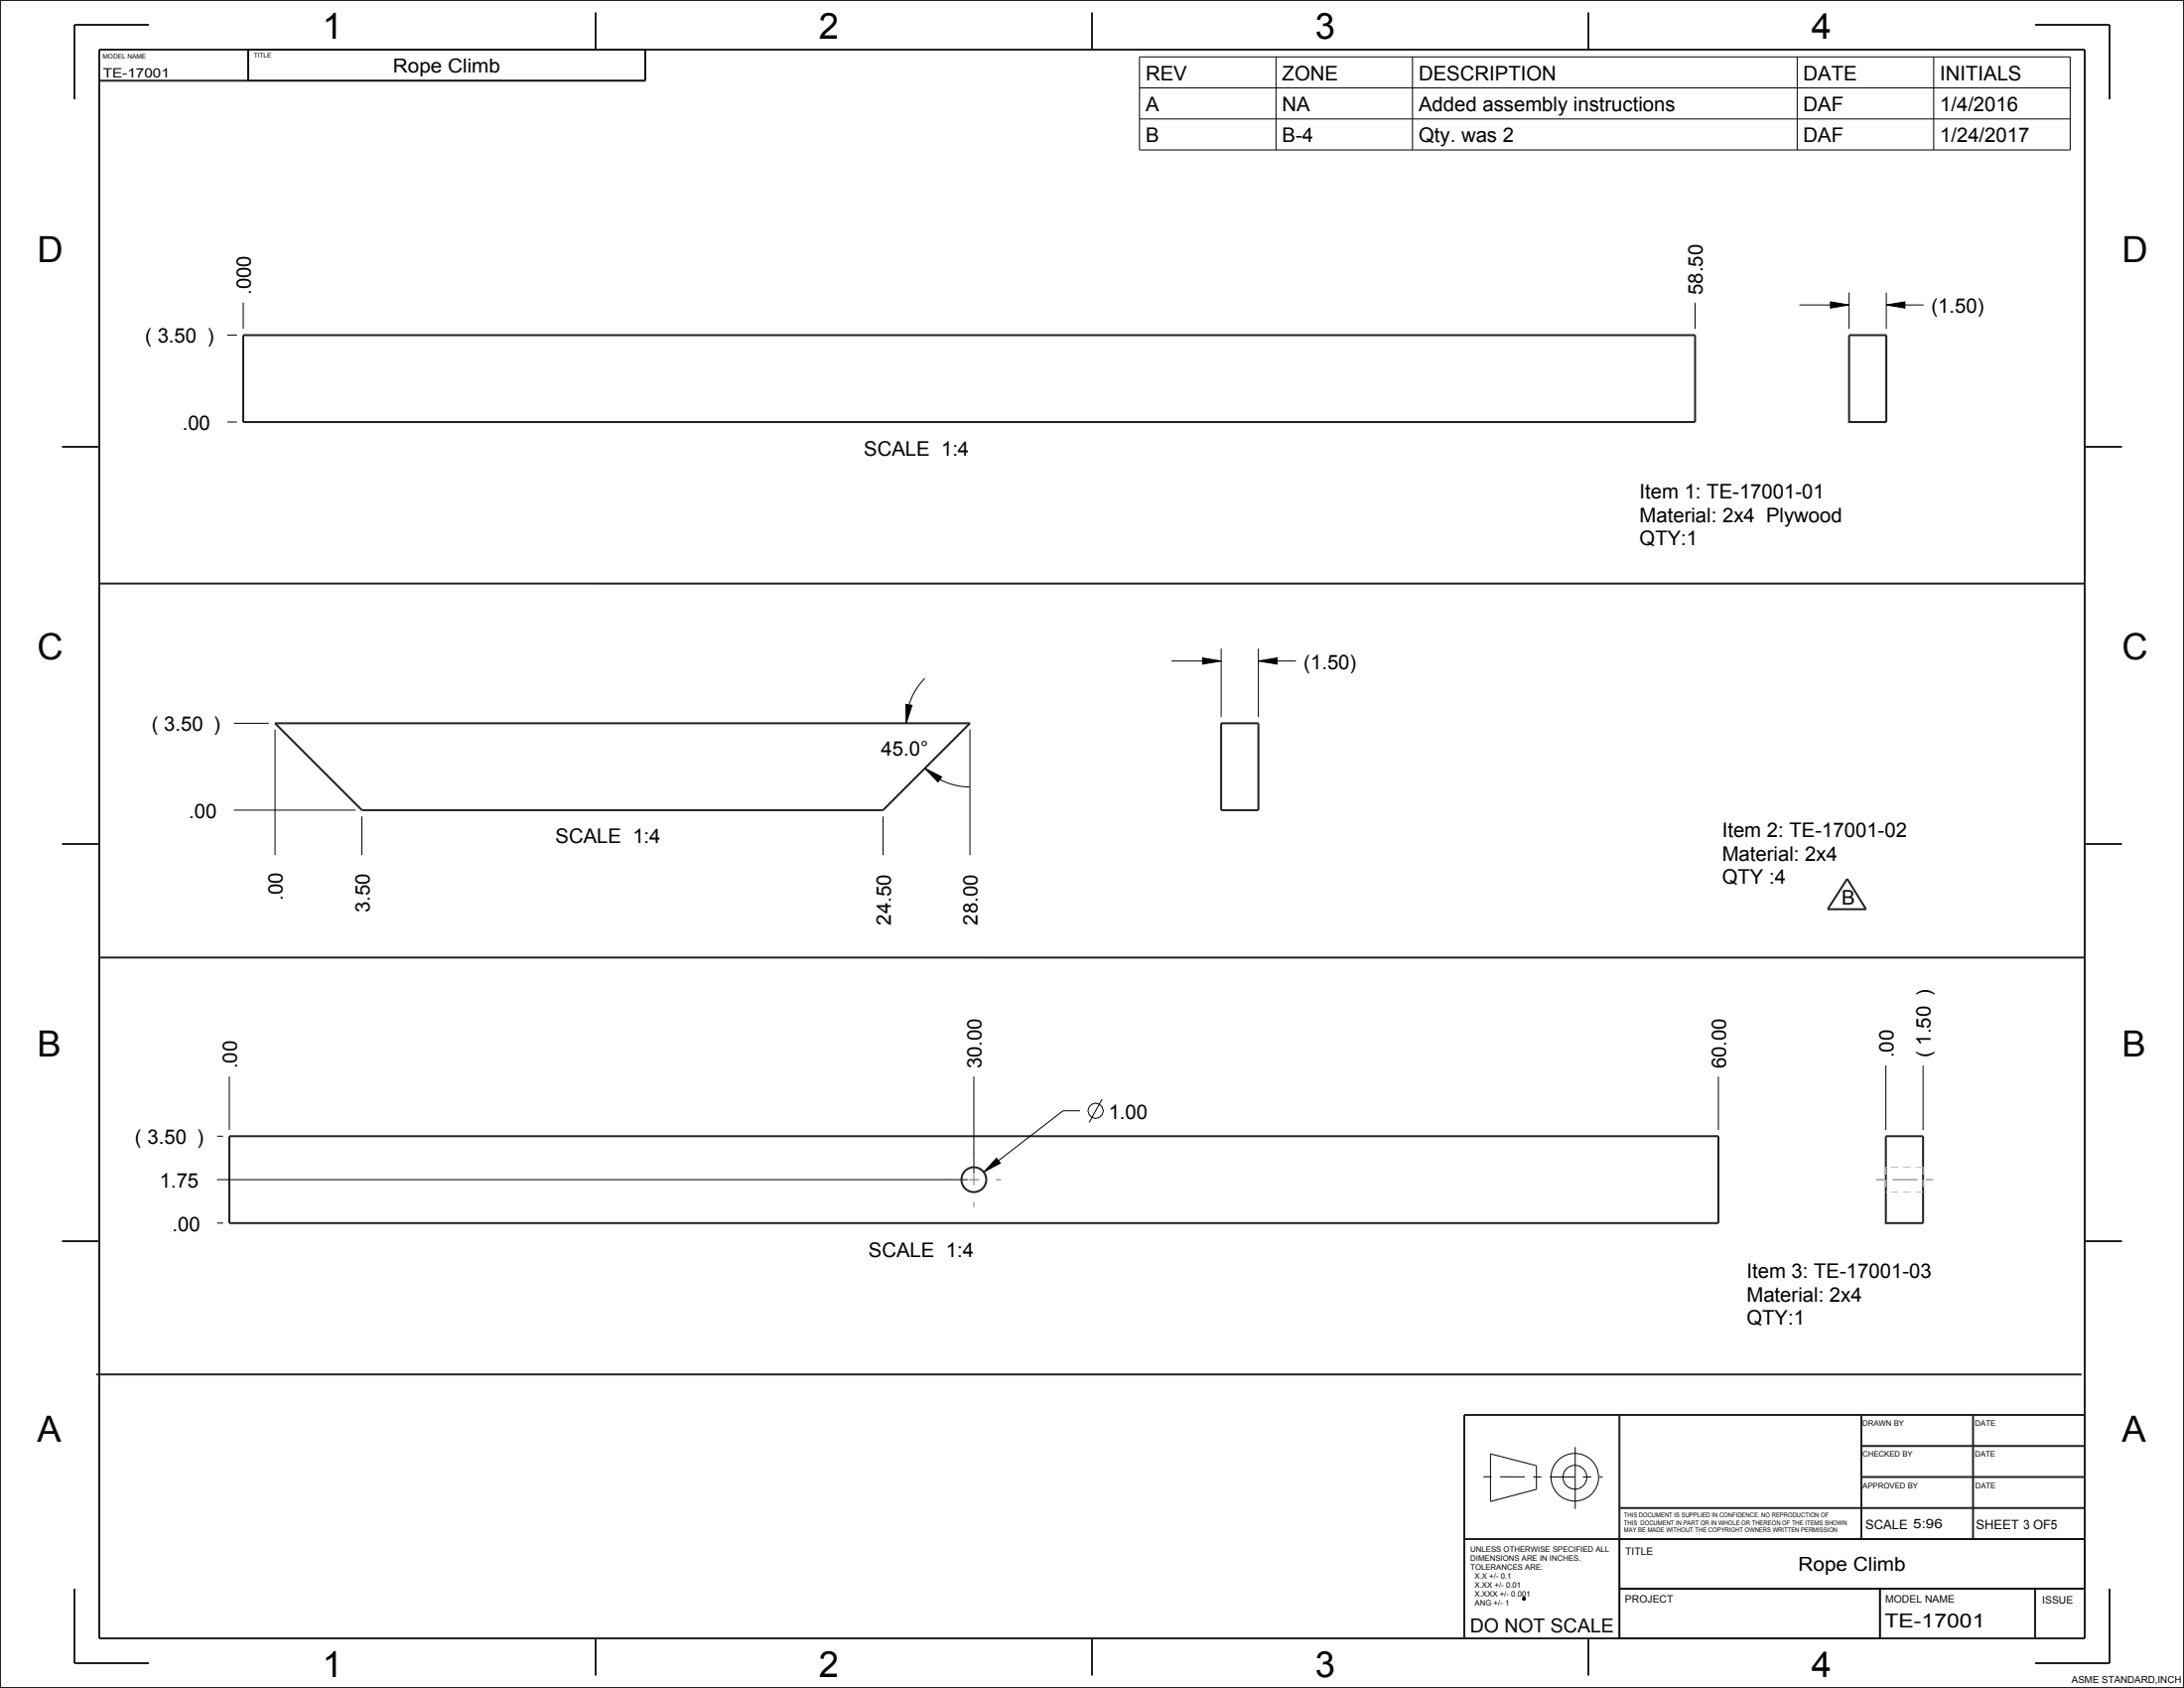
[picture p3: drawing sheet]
<svg xmlns="http://www.w3.org/2000/svg" width="559mm" height="432mm" viewBox="0 0 559 432" stroke-linecap="round" stroke-linejoin="round" font-family="sans-serif">
<path d="M389.8 408.7l.4 .1-.2 .4-.4-.1z" fill="none" stroke="#060606" stroke-width=".51"/>
<path d="M468.3 77.2l4.8 .8-4.8 .8zM482.6 78l4.8-.8v1.6zM307.7 168.3l4.8 .8-4.8 .8zM322 169.1l4.7-.8v1.6zM231.8 180.2l1.6 .2-1.5 4.6zM236.6 196.5l4.3 2.2-.9 1.3zM255 296.3l.9 1.2-4.2 2.3z" fill="#000"/>
<g fill="none" stroke="#000" stroke-width=".25">
<path d="M63.5 12.7h101.6v7.9h-101.6zM291.6 14.6h238.1v23.8h-238.1zM326.5 14.6v23.8M361.4 14.6v23.8M459.8 14.6v23.8M494.8 14.6v23.8M291.6 22.5h238.1M291.6 30.4h238.1M62.2 77.4v6.7M433.7 77.4v6.7M460.4 78h12.7M468.3 77.2l4.8 .8-4.8 .8z"/>
<path d="M473.1 74.8v9.3M482.6 78l4.8-.8v1.6zM482.6 74.8v9.3M482.6 78h9.6M58.2 85.7h2.4M58.2 108h2.4M236.6 173.6a16.3 16.3 0 0 0-4.7 11.4M299.8 169.1h12.7M307.7 168.3l4.8 .8-4.8 .8zM312.5 165.9v17.5M322 169.1l4.7-.8v1.6zM322 165.9v17.5"/>
<path d="M322 169.1h9.6M59.8 185h9M70.4 186.6v32.2M231.8 180.2l1.6 .2-1.5 4.6zM236.6 196.5l4.3 2.2-.9 1.3zM236.6 196.5a16.3 16.3 0 0 0 11.5 4.8M248.2 186.6v32.2M59.8 207.2h31.2M92.6 208.8v10M225.9 208.8v10M58.7 275.4v13.7M249.2 275.4v24.8"/>
<path d="M439.7 275.4v13.7M482.5 272.5v16.6M492 272.5v16.6M55.6 290.7h1.5M255 296.3l.9 1.2-4.2 2.3zM276.4 284.1h-4.4l-20.3 15.7M282 281.2l-3.3 5.9M55.5 301.8h192.1M55.6 312.9h1.5M381.4 371.9l11.7 3v6.1l-11.7 3.1zM403 370.2v15.8M414.3 393.7h119.1v12.7h-119.1z"/>
<path d="M414.3 406.4h66.7v12.7h-66.7z"/>
<circle cx="280.3" cy="284.1" r="1.95"/>
<circle cx="402.9" cy="377.9" r="6.1"/>
<circle cx="403" cy="377.9" r="3"/>
</g>
<path d="M379.5 377.8h30.6" fill="none" stroke="#000" stroke-width=".25" stroke-dasharray="2.1 2.1 6.4 2.1" stroke-linecap="butt"/>
<g fill="none" stroke="#222" stroke-width=".51">
<path d="M0 0h558.8v431.8h-558.8zM25.4 12.7h508v406.4h-508zM38.1 6.3h-19.1v19.1M63.5 12.7v7.9M152.4 3.2v9.5M165.1 12.7v7.9h-139.7M279.4 3.2v9.5M406.4 3.2v9.5M520.7 6.3h19.1v19.1M62.2 85.7h371.5v22.3h-371.5zM473.1 85.7h9.5v22.3h-9.5zM15.9 114.3h9.5"/>
<path d="M533.4 114.3h9.5M25.5 149.3h507.9M70.4 185h177.8l-22.3 22.2h-133.3zM312.5 185h9.5v22.2h-9.5zM15.9 215.9h9.5M533.4 215.9h9.5M472.6 224.8l4.8 7.8h-9.8zM25.5 244.9l507.9 .1M58.7 290.7h381v22.2h-381zM482.5 290.7h9.5v22.2h-9.5zM15.9 317.5h9.5M533.4 317.5h9.5"/>
<path d="M24.6 351.6h508M414.3 361.9v57.2M476.3 377.8h57.1M476.3 369.9h57.1M476.3 361.9v31.8M504.8 361.9v31.8M533.4 361.9h-158.7v57.2M374.7 393.7h158.7M414.3 385.8h119.1M19 406.4v19h19.1M152.4 419.1v9.5M279.4 419.1v9.5"/>
<path d="M406.4 419.1v9.5M414.3 406.4h119.1M481 406.4v12.7M520.7 406.4v12.7M539.8 406.4v19h-19.1"/>
</g>
<!-- layer: 02___PRT_ALL_AXES -->
<path d="M249.2 294.8v1.2M242.2 301.8h1.3M249.2 308.7v-1.2M256.2 301.8h-1.3M480 301.8h14.6" fill="none" stroke="#707070" stroke-width=".25" stroke-dasharray="2.1 2.1 6.4 2.1" stroke-linecap="butt"/>
<path d="M247.8 301.8h2.8M249.2 300.4v2.8" fill="none" stroke="#707070" stroke-width=".25"/>
<path d="M482.5 298.6h.1M482.5 298.6v1.9M483.8 298.6h1.9M487 298.6h1.9M490.1 298.6h1.9v1.9M482.5 304.9h.1M482.5 301.8v1.9M483.8 304.9h1.9M487 304.9h1.9M490.1 304.9h1.9M492 301.8v1.9" fill="none" stroke="#c3c3c3" stroke-width=".25"/>
<circle cx="249.2" cy="301.8" r="3.2" fill="none" stroke="#222" stroke-width=".51"/>
<g font-size="9.2">
<text x="82.5" y="9.9">1</text>
<text x="209.5" y="9.9">2</text>
<text x="336.5" y="9.9">3</text>
<text x="463.5" y="9.9">4</text>
<text x="82.5" y="429">1</text>
<text x="209.5" y="429">2</text>
<text x="336.5" y="429">3</text>
<text x="463.5" y="429">4</text>
</g>
<g font-size="9.2" fill="#060606">
<text x="9.5" y="67.1">D</text>
<text x="542.9" y="67.1">D</text>
<text x="9.5" y="168.7">C</text>
<text x="542.9" y="168.7">C</text>
<text x="9.5" y="270.3">B</text>
<text x="542.9" y="270.3">B</text>
<text x="9.5" y="368.7">A</text>
<text x="542.9" y="368.7">A</text>
</g>
<g font-size="5.2">
<text x="293.1" y="20.5">REV</text>
<text x="328.1" y="20.5">ZONE</text>
<text x="363" y="20.5">DESCRIPTION</text>
<text x="461.4" y="20.5">DATE</text>
<text x="496.3" y="20.5">INITIALS</text>
<text x="293.1" y="28.4">A</text>
<text x="328.1" y="28.4">NA</text>
<text x="363" y="28.4">Added assembly instructions</text>
<text x="461.4" y="28.4">DAF</text>
<text x="496.3" y="28.4">1/4/2016</text>
<text x="293.1" y="36.4">B</text>
<text x="328.1" y="36.4">B-4</text>
<text x="363" y="36.4">Qty. was 2</text>
<text x="461.4" y="36.4">DAF</text>
<text x="496.3" y="36.4">1/24/2017</text>
<text x="64.2" y="75.4" transform="rotate(-90 64.2 75.4)">.000</text>
<text x="435.7" y="75.4" transform="rotate(-90 435.7 75.4)">58.50</text>
<text x="494.2" y="80">(1.50)</text>
<text x="37.1" y="87.7">( 3.50 )</text>
<text x="46.7" y="109.9">.00</text>
<text x="221" y="116.7">SCALE 1:4</text>
<text x="419.5" y="127.6">Item 1: TE-17001-01</text>
<text x="419.5" y="133.6">Material: 2x4 Plywood</text>
<text x="419.5" y="139.5">QTY:1</text>
<text x="333.6" y="171.1">(1.50)</text>
<text x="38.8" y="187">( 3.50 )</text>
<text x="225.4" y="193.2">45.0°</text>
<text x="48.3" y="209.2">.00</text>
<text x="142.1" y="215.7">SCALE 1:4</text>
<text x="440.6" y="214.1">Item 2: TE-17001-02</text>
<text x="440.6" y="220.1">Material: 2x4</text>
<text x="440.6" y="226.1">QTY :4</text>
<text x="72.4" y="230.3" transform="rotate(-90 72.4 230.3)">.00</text>
<text x="94.6" y="233.4" transform="rotate(-90 94.6 233.4)">3.50</text>
<text x="471.2" y="231.3">B</text>
<text x="227.9" y="236.6" transform="rotate(-90 227.9 236.6)">24.50</text>
<text x="250.2" y="236.6" transform="rotate(-90 250.2 236.6)">28.00</text>
<text x="60.7" y="273.4" transform="rotate(-90 60.7 273.4)">.00</text>
<text x="251.2" y="273.4" transform="rotate(-90 251.2 273.4)">30.00</text>
<text x="441.7" y="273.4" transform="rotate(-90 441.7 273.4)">60.00</text>
<text x="484.5" y="270.6" transform="rotate(-90 484.5 270.6)">.00</text>
<text x="494" y="270.6" transform="rotate(-90 494 270.6)">( 1.50 )</text>
<text x="283.6" y="286.1">1.00</text>
<text x="34.5" y="292.6">( 3.50 )</text>
<text x="40.8" y="303.7">1.75</text>
<text x="44.1" y="314.9">.00</text>
<text x="222.2" y="321.6">SCALE 1:4</text>
<text x="446.9" y="326.9">Item 3: TE-17001-03</text>
<text x="446.9" y="332.9">Material: 2x4</text>
<text x="446.9" y="338.8">QTY:1</text>
</g>
<g font-size="5">
<text x="100.6" y="18.6">Rope Climb</text>
<text x="460.1" y="402">Rope Climb</text>
</g>
<g font-size="5" fill="#060606">
<text x="376.1" y="417.6">DO NOT SCALE</text>
<text x="482.2" y="416.2">TE-17001</text>
</g>
<g font-size="3.3" fill="#060606">
<text x="26.3" y="19.8">TE-17001</text>
<text x="477.3" y="391">SCALE 5:96</text>
<text x="505.6" y="391.1">SHEET 3 OF5</text>
</g>
<g font-size="2.6" fill="#060606">
<text x="415.9" y="397.9">TITLE</text>
<text x="415.8" y="410.1">PROJECT</text>
<text x="482.4" y="410">MODEL NAME</text>
<text x="522.5" y="410.1">ISSUE</text>
</g>
<text font-size="2.5" x="530.1" y="430.5">ASME STANDARD,INCH</text>
<g font-size="2" fill="#060606">
<text x="476.5" y="364.7">DRAWN BY</text>
<text x="505.4" y="364.7">DATE</text>
<text x="476.5" y="372.5">CHECKED BY</text>
<text x="505.3" y="372.5">DATE</text>
<text x="476.6" y="380.8">APPROVED BY</text>
<text x="505.4" y="380.8">DATE</text>
<text x="376.2" y="396.9">UNLESS OTHERWISE SPECIFIED ALL</text>
<text x="376.2" y="399.2">DIMENSIONS ARE IN INCHES.</text>
<text x="376.2" y="401.5">TOLERANCES ARE:</text>
<text x="377.3" y="403.8">X.X +/- 0.1</text>
<text x="377.3" y="406">X.XX +/- 0.01</text>
<text x="377.3" y="408.3">X.XXX +/- 0.001</text>
<text x="377.3" y="410.6">ANG +/- 1</text>
</g>
<g font-size="1.7" fill="#060606">
<text x="26.3" y="14.9">MODEL NAME</text>
<text x="65" y="14.8">TITLE</text>
<text x="415.5" y="388.1">THIS DOCUMENT IS SUPPLIED IN CONFIDENCE. NO REPRODUCTION OF</text>
<text x="415.5" y="390">THIS DOCUMENT IN PART OR IN WHOLE OR THEREON OF THE ITEMS SHOWN</text>
<text x="415.5" y="391.9">MAY BE MADE WITHOUT THE COPYRIGHT OWNERS WRITTEN PERMISSION</text>
</g>
</svg>
